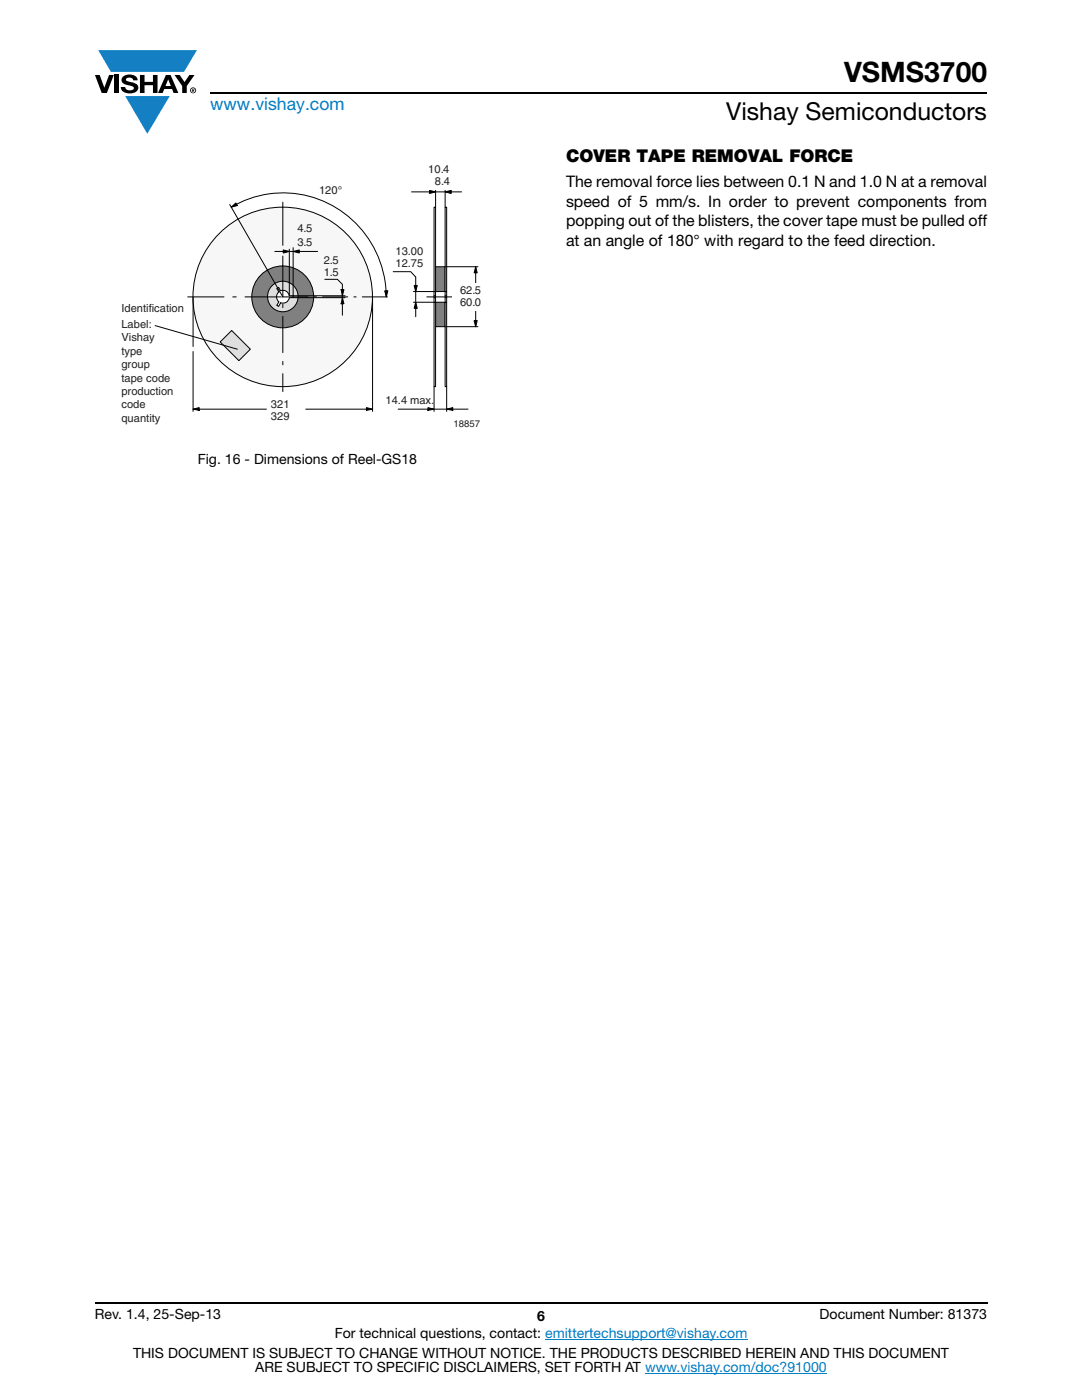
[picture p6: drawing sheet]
<svg xmlns="http://www.w3.org/2000/svg" width="216mm" height="279mm" viewBox="0 0 216 279" stroke-linecap="round" stroke-linejoin="round" font-family="sans-serif">
<g fill="#147fc3">
<path d="M19.6 10h19.7l-2.6 4.3h-1.1h-13.5z"/>
<path d="M25 19.2h8.9l-4.5 7.5z"/>
</g>
<g fill="#000">
<path d="M18.9 15h1l.9 2.5 1-2.5h.9l-1.4 3.6h-1zM22.9 15h.9v3.6h-.9zM24.6 15.3a2.1 2.1 0 0 1 2.8 .3l.1 .4h-.9a.79 .79 0 0 0-.7-.5 .79 .79 0 0 0-.8 .4l.3 .3 1 .2a1.08 1.08 0 0 1 1.2 1 1.08 1.08 0 0 1-1.1 1.2 1.73 1.73 0 0 1-2.4-1.2h.9a.96 .96 0 0 0 .8 .6 .96 .96 0 0 0 .9-.4 1.31 1.31 0 0 0-1.2-.6 1.03 1.03 0 0 1-1.1-.6 1.03 1.03 0 0 1 .2-1.1zM27.9 15h.9v1.3h1.7v-1.3h.9v3.6h-.9v-1.6h-1.7v1.6h-.9zM34.8 15h1.1l.9 1.4 1-1.4h1l-1.5 2.2v1.4h-.9v-1.4z"/>
<path d="M33.6 15.9l.5 1.3h-1.1zM33.1 15l-1.6 3.6h1l.3-.8h1.5l.3 .8h1l-1.6-3.6z"/>
<path d="M38.4 17.8h.2v.2h-.2zM38.3 17.7v.7h.1v-.3l.4 .3-.2-.3 .2-.2-.1-.2z"/>
<path d="M38.1 18a.46 .46 0 0 1 .9 0 .46 .46 0 0 1-.9 0zM37.9 18a.6 .6 0 0 0 1.2 0 .6 .6 0 0 0-1.2 0z"/>
</g>
<path d="M42 18.6h155M18.9 260h178.1" fill="none" stroke="#000" stroke-width=".36"/>
<path d="M108.8 267.3h40.3M128.7 274h36.3" fill="none" stroke="#007ec4" stroke-width=".2"/>
<path d="M24.1 32.6h74.2v54.4h-74.2z" fill="#fff"/>
<circle cx="56.4" cy="59.3" r="17.9" fill="#f7f7f7"/>
<circle cx="56.4" cy="59.3" r="17.9" fill="none" stroke="#000" stroke-width=".2"/>
<circle cx="56.4" cy="59.3" r="6.2" fill="#808080"/>
<circle cx="56.4" cy="59.3" r="6.2" fill="none" stroke="#000" stroke-width=".2"/>
<circle cx="56.4" cy="59.2" r="3" fill="#dedede"/>
<circle cx="56.4" cy="59.2" r="3" fill="none" stroke="#000" stroke-width=".2"/>
<path d="M56 58a1.3 1.3 0 0 1 1.7 1h.8v.4h-.8a1.28 1.28 0 0 1-1.7 1zM55.2 57.6l.4-.3 .4 .7v2.5l-.4 .7-.4-.3 .5-.7a1.28 1.28 0 0 1 0-2z" fill-rule="evenodd" fill="#fff"/>
<path d="M86.6 41.3h.3v16.9h-.3zM56 60.4a1.28 1.28 0 0 0 1.7-1h.8v-.4h-.8a1.3 1.3 0 0 0-1.7-1l-.4-.7-.4 .3 .5 .6a1.28 1.28 0 0 0 0 2l-.5 .7 .4 .3 .4-.7" fill="none" stroke="#000" stroke-width=".2"/>
<path d="M86.8 41.3v16.9" fill="none" stroke="#f7f7f7" stroke-width=".3"/>
<path d="M86.9 53.2h1.9v5h-1.9z" fill="#808080"/>
<path d="M86.9 53.2h1.9v5h-1.9zM88.8 59h.3M88.8 58.2v2.1M88.8 59.4h.3M89.1 58.2v2.1" fill="none" stroke="#000" stroke-width=".2"/>
<path d="M86.9 60.3h1.9v4.9h-1.9z" fill="#808080"/>
<path d="M86.9 60.3h1.9v4.9h-1.9z" fill="none" stroke="#000" stroke-width=".2"/>
<path d="M43.9 68.2l2.3-2.2 3.8 3.7-2.3 2.3z" fill="#dedede"/>
<g fill="none" stroke="#000" stroke-width=".2">
<path d="M82.1 38.3h10M85.7 38l1.2 .3-1.2 .3zM86.9 37.8v3.5M88.8 38.3l1.2-.3v.6zM88.8 37.8v3.5M38.5 59.3v9.9M45.8 40.8l10.6 18.5M46.1 41.3a20.6 20.6 0 0 1 31 18M47.3 41l-1.2 .3 1-.8 .3 .5M54.8 50.2h8.6M56.5 49.9l1.2 .3-1.2 .3zM57.7 49.7v9.3"/>
<path d="M58.5 50.2l1.2-.3v.6zM58.5 49.4v9.6h10.4M58.5 59.4h10.4M64.8 55.7h2.5l1 1v6.2M68 57.8h.6l-.3 1.2-.2-1.2M74.3 59.3v22.8M76.8 58h.6l-.3 1.3zM78.5 54.2h3.5l1 1.1v7.9M82.5 58.2h4.1v2.1h-4.1M82.6 57h.7l-.3 1.2zM86.6 59h.3M86.6 59.4h.3"/>
<path d="M86.9 58.2v2.1M88.8 41.3h.3v16.9h-.3zM88.8 53.2h6.6M94.9 53.2l.3 1.3h-.6zM94.9 53.2v12M31 65l16.4 4.7M38.5 70.2v11.9M43.9 68.2l2.3-2.2 3.8 3.7-2.3 2.3zM68 60.6h.6l-.3-1.2-.2 1.2M83 60.3l.3 1.2h-.7zM86.6 60.3h.3v16.9h-.3zM86.6 77.2v4.9"/>
<path d="M88.8 60.3h.3v16.9h-.3zM88.8 65.2h6.6M89.1 77.2v4.9M94.6 64h.6l-.3 1.2zM38.5 81.7h14.7M39.7 81.9l-1.2-.2 1.2-.3v.6M73.1 81.9l1.2-.2-1.2-.3v.6M79.4 81.7h14M85.4 81.9l1.2-.2-1.2-.3v.6M90.3 81.9l-1.2-.2 1.2-.3v.6"/>
</g>
<path d="M89 41.3v16.9M86.8 60.3v16.9M89 60.3v16.9" fill="none" stroke="#f7f7f7" stroke-width=".3"/>
<path d="M56.4 59.3h21.4" fill="none" stroke="#000" stroke-width=".2" stroke-dasharray="5 1.2 .5 1.2"/>
<path d="M56.4 51.1v8.2" fill="none" stroke="#000" stroke-width=".2" stroke-dasharray="8.2 2 .8 2"/>
<path d="M37.5 59.3h18.9v18.9" fill="none" stroke="#000" stroke-width=".2" stroke-dasharray="7.2 1.8 .7 1.8"/>
<path d="M85.2 59.3h5.4" fill="none" stroke="#000" stroke-width=".2" stroke-dasharray="5.4 1.3 .5 1.3"/>
<g fill="#000">
<path d="M58.5 50.2l1.2-.3v.6zM94.9 53.2l.3 1.3h-.6z"/>
<path d="M85.7 38l1.2 .3-1.2 .3z" fill-rule="evenodd"/>
<path d="M88.8 38.3l1.2-.3v.6z" fill-rule="evenodd"/>
<path d="M46.1 41.3l1-.8 .3 .5z" fill-rule="evenodd"/>
<path d="M56.5 49.9l1.2 .3-1.2 .3z" fill-rule="evenodd"/>
<path d="M68 57.8h.6l-.3 1.2z" fill-rule="evenodd"/>
<path d="M76.8 58h.6l-.3 1.3z" fill-rule="evenodd"/>
<path d="M82.6 57h.7l-.3 1.2z" fill-rule="evenodd"/>
<path d="M68.3 59.4l.3 1.2h-.6z" fill-rule="evenodd"/>
<path d="M83 60.3l.3 1.2h-.7z" fill-rule="evenodd"/>
<path d="M94.6 64h.6l-.3 1.2z" fill-rule="evenodd"/>
<path d="M38.5 81.7l1.2-.3v.6z" fill-rule="evenodd"/>
<path d="M73.1 81.4l1.2 .3-1.2 .3z" fill-rule="evenodd"/>
<path d="M85.4 81.4l1.2 .3-1.2 .3z" fill-rule="evenodd"/>
<path d="M89.1 81.7l1.2-.3v.6z" fill-rule="evenodd"/>
</g>
<path d="M90.3 56.5h8v5.5h-8z" fill="#fff"/>
<path d="M56.4 40.4v8.6" fill="none" stroke="#000" stroke-width=".2" stroke-dasharray="8.6 2.1 .8 2.1"/>
<path d="M82.8 32.9h9.2v4.9h-9.2z" fill="#fff"/>
<path d="M61 81.7h12.1" fill="none" stroke="#000" stroke-width=".2"/>
<text font-size="5.6" x="168.4" y="16.4">VSMS3700</text>
<text font-size="4.9" x="144.9" y="24">Vishay Semiconductors</text>
<text font-size="3.5" fill="#007ec4" x="42" y="21.9">www.vishay.com</text>
<text font-size="3.5" x="112.9" y="32.3">COVER TAPE REMOVAL FORCE</text>
<g font-size="3.2">
<text x="112.9" y="37.4">The removal force lies between 0.1 N and 1.0 N at a removal</text>
<text x="112.9" y="41.3">speed of 5 mm/s. In order to prevent components from</text>
<text x="112.9" y="45.2">popping out of the blisters, the cover tape must be pulled off</text>
<text x="112.9" y="49">at an angle of 180° with regard to the feed direction.</text>
</g>
<g font-size="2.8">
<text x="39.5" y="92.5">Fig. 16 - Dimensions of Reel-GS18</text>
<text x="18.9" y="263.3">Rev. 1.4, 25-Sep-13</text>
<text x="107.2" y="263.6">6</text>
<text x="163.6" y="263.3">Document Number: 81373</text>
<text x="66.8" y="267.1">For technical questions, contact: emittertechsupport@vishay.com</text>
<text x="26.5" y="271">THIS DOCUMENT IS SUBJECT TO CHANGE WITHOUT NOTICE. THE PRODUCTS DESCRIBED HEREIN AND THIS DOCUMENT</text>
<text x="50.9" y="273.8">ARE SUBJECT TO SPECIFIC DISCLAIMERS, SET FORTH AT www.vishay.com/doc?91000</text>
</g>
<g font-size="2.2" fill="#231f20">
<text x="85.5" y="34.5">10.4</text>
<text x="63.7" y="38.7">120°</text>
<text x="86.8" y="36.9">8.4</text>
<text x="59.3" y="46.3">4.5</text>
<text x="59.3" y="49.1">3.5</text>
<text x="64.6" y="52.6">2.5</text>
<text x="78.9" y="50.9">13.00</text>
<text x="78.9" y="53.2">12.75</text>
<text x="64.6" y="55">1.5</text>
<text x="91.8" y="58.7">62.5</text>
<text x="24.2" y="62.3">Identification</text>
<text x="24.2" y="65.5">Label:</text>
<text x="91.8" y="61.1">60.0</text>
<text x="24.2" y="68.1">Vishay</text>
<text x="24.2" y="70.8">type</text>
<text x="24.2" y="73.5">group</text>
<text x="24.2" y="76.1">tape code</text>
<text x="24.2" y="78.8">production</text>
<text x="24.2" y="81.5">code</text>
<text x="54.1" y="81.4">321</text>
<text x="54.1" y="83.8">329</text>
<text x="76.9" y="80.7">14.4 max.</text>
<text x="24.2" y="84.1">quantity</text>
</g>
<text font-size="1.9" fill="#231f20" x="90.5" y="85.2">18857</text>
</svg>
